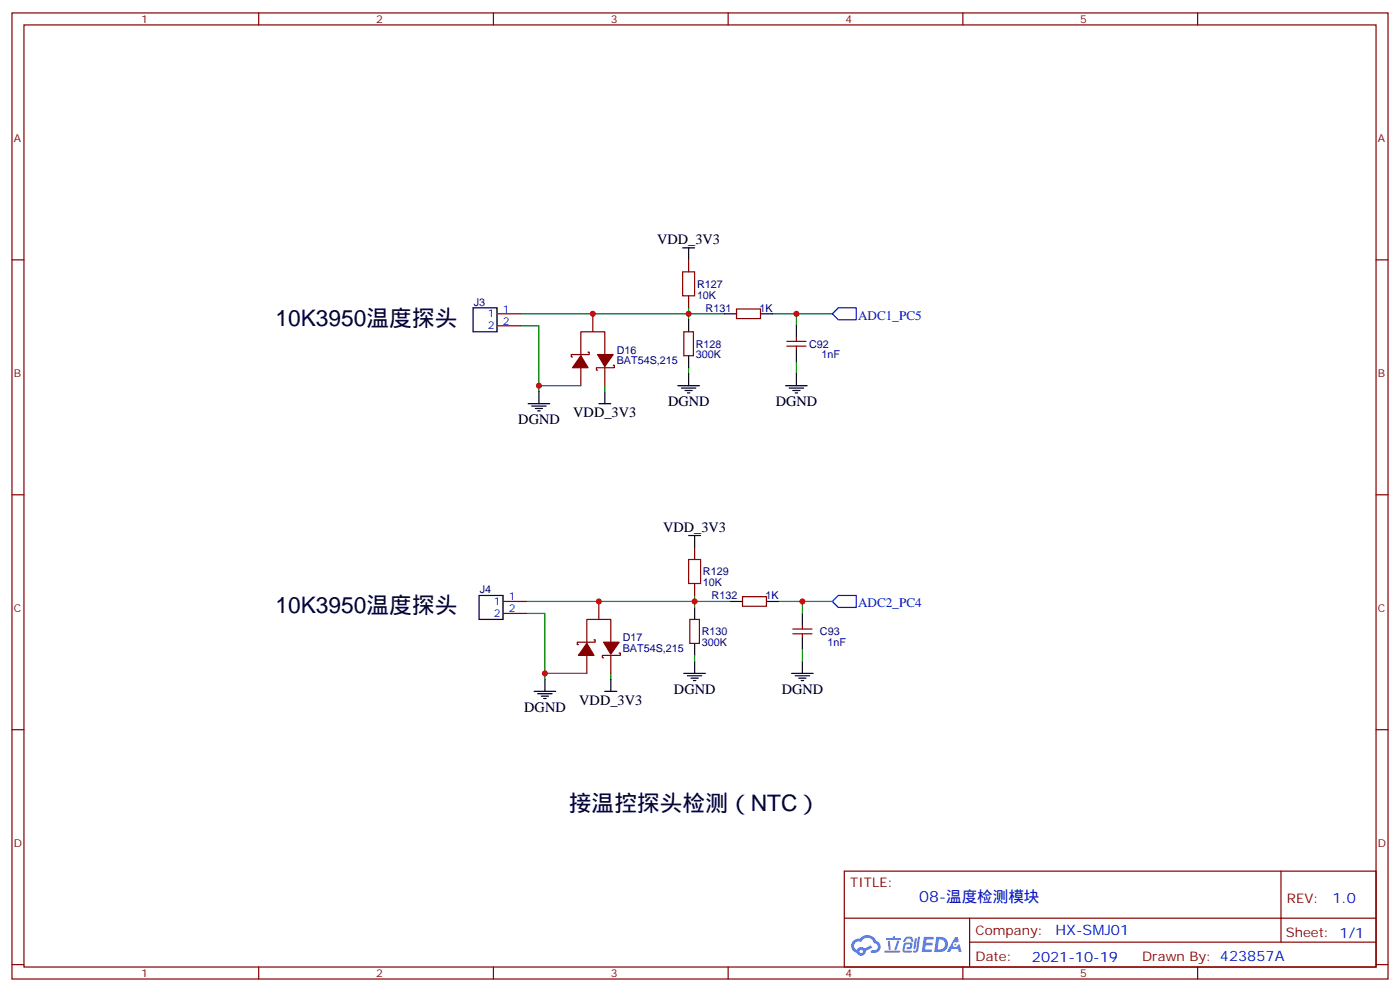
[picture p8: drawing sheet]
<svg xmlns="http://www.w3.org/2000/svg" width="412mm" height="292mm" viewBox="0 0 412 292" stroke-linecap="round" stroke-linejoin="round" font-family="sans-serif">
<g fill="none" stroke="#870000" stroke-width=".35">
<path d="M3.5 3.8h405.4v284.3h-405.4zM7.1 7.3h398.2v277.3h-398.2zM76.2 3.8v3.5M145.3 3.8v3.5M214.5 3.8v3.5M283.6 3.8v3.5M352.8 3.8v3.5M3.5 76.5h3.6M405.3 76.5h3.6M3.5 145.6h3.6M405.3 145.6h3.6M3.5 214.8h3.6"/>
<path d="M405.3 214.8h3.6M248.7 256.4h156.6v28.2h-156.6zM377.3 256.4v20.9M248.7 270.2h156.5M285.6 277.3h119.6M285.6 270.2v14.2M3.5 283.9h3.6M76.2 284.6v3.5M145.3 284.6v3.5M214.5 284.6v3.5M283.6 284.6v3.5M352.8 284.6v3.5"/>
<path d="M405.3 283.9h3.6"/>
</g>
<g fill="#5487ff">
<path d="M272.1 275.7h2.6l.3 .2-.1 .6h-2l-.1 1h1.6l.4 .4-.4 .4h-1.7l-.2 1.1 1.8 .1 .3 .3-.2 .4h-2.9z"/>
<path d="M281.4 275.8h.7l.4 1.3-.7 .3a.74 .74 0 0 0-1.1 .3 .74 .74 0 0 0 .5 1.1 .74 .74 0 0 0 .9-.7l.5-.3 .7 2.4h-.9l-.2-1h-1.9l-.5 1h-.9z"/>
<path d="M269.5 276.2h.6l-.4 2.9a.31 .31 0 0 1-.3 .3 .31 .31 0 0 1-.3-.3z"/>
<path d="M270.4 275.7h.6l-.5 4a.89 .89 0 0 1-.7 .7 .89 .89 0 0 1-.9-.3l1-.5z"/>
<path d="M266.8 275.9l.6-.2 1.2 .1 .5 1.3-.6 .1-.4-.9-1 .1a.95 .95 0 0 1-1 .8l-.1-.2z"/>
<path d="M266.4 277.6l1.8-.2a1.04 1.04 0 0 1 .6 1.1 1.04 1.04 0 0 1-.8 .9h-.7a.29 .29 0 0 1-.3-.4 .29 .29 0 0 1 .3-.2h.7l.2-.8h-1.4l-.4 1.8h1.9a.29 .29 0 0 1 .3 .3 .29 .29 0 0 1-.3 .3h-2l-.4-.3 .2-2.1z"/>
<path d="M260.5 279.8h4.4a.3 .3 0 0 1 .3 .3 .3 .3 0 0 1-.3 .3h-4.3z"/>
<path d="M264.3 276.9h.6l-.5 1.6a1.02 1.02 0 0 1-.7 1.2l-.2-.3z"/>
<path d="M261.5 276.9h.6l.3 2.4-.3 .3-.3-.2z"/>
<path d="M261.1 276.1h1.9l.2-.5h.5l-.1 .5h1.5a.29 .29 0 0 1 .3 .3 .29 .29 0 0 1-.3 .3h-3.9z"/>
<path d="M275.8 275.7l-.6 4.5h1.4a2.27 2.27 0 0 0 2.7-2.3 2.27 2.27 0 0 0-2.7-2.2zM276.6 276.5a1.5 1.5 0 0 1 1.8 1.6 1.5 1.5 0 0 1-1.9 1.3h-.3z"/>
<path d="M251.4 276.9a2.09 2.09 0 0 0 1 3.5 1.37 1.37 0 0 0 1.5 .9 1.37 1.37 0 0 0 1.1-1.4l2-1-.5-.7-1.8 1a1.4 1.4 0 0 0-2.3 .4 1.32 1.32 0 0 1-.6-1.9 1.32 1.32 0 0 1 1.9-.4 2.02 2.02 0 0 1 2-1.3 2.02 2.02 0 0 1 1.8 1.6 1.09 1.09 0 0 1 1.1 1.4 1.09 1.09 0 0 1-1.6 .7 .41 .41 0 0 0-.5 .3 .41 .41 0 0 0 .4 .5 1.89 1.89 0 0 0 2.4-1.2 1.89 1.89 0 0 0-1.2-2.4 2.98 2.98 0 0 0-5-.6l-1 .1zM253.2 280a.52 .52 0 0 1 1 0 .52 .52 0 0 1-1 0z"/>
<circle cx="281.4" cy="278" r=".28"/>
</g>
<g fill="none" stroke="#008700" stroke-width=".35">
<path d="M153.5 95.9h5.2v19.4M153.5 92.4h59.9M202.8 90.6v3.5M227.5 92.4h7.1v3.5M234.6 92.4h10.6M158.7 113.5h12.4M178.2 113.5v1.8M202.8 108.2v1.8M234.6 106.5v3.5M155.2 177h60M204.6 175.3v3.5M229.3 177h7.1v3.6"/>
<path d="M236.4 177h8.8M155.2 180.6h5.3v19.4M160.5 198.2h12.4M179.9 198.2v1.8M204.6 192.9v1.8M236.4 191.1v3.6"/>
</g>
<path d="M246.9 90.6h5.3v3.5h-5.3l-1.7-1.7zM246.9 175.3h5.3v3.5h-5.3l-1.7-1.8z" fill="none" stroke="#00f" stroke-width=".35"/>
<g fill="none" stroke="#000" stroke-width=".35">
<path d="M201.1 73h3.5M202.8 73v3.5M139.3 90.6h7.1v7h-7.1zM202.8 94.1v3.5M213.4 92.4h3.6M224 92.4h3.5M234.6 95.9v3.5M155.6 118.8h6.3M156.6 119.5h4.3M158.7 115.3v3.5M176.4 118.8h3.5M178.2 115.3v3.5"/>
<path d="M199.7 113.5h6.3M200.7 114.2h4.3M201.8 114.9h2.1M202.5 115.6h.7M202.8 104.7v3.5M202.8 110v3.5M231.4 113.5h6.4M232.5 114.2h4.2M233.5 114.9h2.2M234.2 115.6h.7M234.6 102.9v3.6M234.6 110v3.5"/>
<path d="M157.7 120.2h2.1M158.4 120.9h.7M202.8 157.6h3.6M204.6 157.6v3.5M141.1 175.3h7.1v7h-7.1zM204.6 178.8v3.5M215.2 177h3.5M225.8 177h3.5M160.5 200v3.5M179.9 200v3.5M201.4 198.2h6.4M202.5 198.9h4.2"/>
<path d="M203.6 199.6h2.1M204.6 189.4v3.5M204.6 194.7v3.5M233.2 198.2h6.3M234.2 198.9h4.3M235.3 199.6h2.1M236.4 180.6v3.5M236.4 187.6v3.5M236.4 194.7v3.5M157.3 203.5h6.4M158.4 204.2h4.2M159.5 204.9h2.1"/>
<path d="M160.2 205.6h.7M178.2 203.5h3.5M204.3 200.3h.7M236 200.3h.7"/>
</g>
<g fill="none" stroke="#870000" stroke-width=".35">
<path d="M202.8 76.5v3.5M146.4 92.4h7.1M146.4 95.9h7.1M174.6 92.4v5.2M201.4 97.6h2.9v7.1h-2.9zM202.8 87.1v3.5M217 90.9h7v2.9h-7zM234.6 99.4v1.1M171.1 104.7v-7.1h7.1v7.1M171.1 108.2v5.3M173.2 103.6h.4v.8h-5.3v.7h.3M178.2 108.2v5.3"/>
<path d="M180.6 107.5h.4v.7h-5.3v.7h.3M231.8 101.9h5.6M231.8 100.5h5.6M234.6 101.9v1M148.2 177h7M176.4 177v5.3M204.6 161.1v3.6M204.6 171.7v3.6M218.7 175.6h7.1v2.8h-7.1zM148.2 180.6h7M172.9 189.4v-7.1h7v7.1M172.9 192.9v5.3"/>
<path d="M175 188.3h.3v.7h-5.3v.7h.4M179.9 192.9v5.3M182.4 192.2h.3v.7h-5.3v.7h.4M203.2 182.3h2.8v7.1h-2.8zM233.5 186.5h5.7M233.5 185.1h5.7M236.4 184.1v1M236.4 186.5v1.1"/>
</g>
<g fill="#870000" stroke="#870000" stroke-width=".35">
<path d="M172.9 189.4l2.1 3.5h-4.6z"/>
<path d="M177.8 189h4.6l-2.5 3.5z"/>
<path d="M171.1 104.7l2.1 3.5h-4.6z"/>
<path d="M176 104.4h4.6l-2.4 3.5z"/>
</g>
<path d="M201.1 80h3.5v7.1h-3.5zM202.8 164.7h3.6v7h-3.6z" fill="none" stroke="#a10000" stroke-width=".35"/>
<g fill="#c00">
<circle cx="234.6" cy="92.4" r=".88"/>
<circle cx="236.4" cy="177" r=".88"/>
<circle cx="160.5" cy="198.2" r=".88"/>
<circle cx="204.6" cy="177" r=".88"/>
<circle cx="176.4" cy="177" r=".88"/>
<circle cx="174.6" cy="92.4" r=".88"/>
<circle cx="202.8" cy="92.4" r=".88"/>
<circle cx="158.8" cy="113.5" r=".88"/>
</g>
<g font-size="6.7" fill="#003">
<text x="81.1" y="95.9">10K3950温度探头</text>
<text x="81.1" y="180.6">10K3950温度探头</text>
<text x="167.6" y="238.8">接温控探头检测（NTC）</text>
</g>
<text font-size="4.6" fill="#00f" x="270.8" y="265.4">08-温度检测模块</text>
<g font-size="4.2">
<text x="193.6" y="71.9">VDD_3V3</text>
<text x="196.8" y="119.6">DGND</text>
<text x="228.5" y="119.6">DGND</text>
<text x="152.7" y="124.9">DGND</text>
<text x="168.9" y="122.8">VDD_3V3</text>
<text x="195.3" y="156.5">VDD_3V3</text>
<text x="154.4" y="209.6">DGND</text>
<text x="170.6" y="207.4">VDD_3V3</text>
<text x="198.5" y="204.3">DGND</text>
<text x="230.3" y="204.3">DGND</text>
</g>
<g font-size="4.2" fill="#00f">
<text x="392.5" y="265.7">1.0</text>
<text x="310.9" y="275.2">HX-SMJ01</text>
<text x="304" y="283">2021-10-19</text>
</g>
<g font-size="3.9" fill="#00f">
<text x="252.8" y="94.1">ADC1_PC5</text>
<text x="252.8" y="178.8">ADC2_PC4</text>
</g>
<g font-size="3.9" fill="#800">
<text x="250.5" y="261">TITLE:</text>
<text x="379.1" y="265.7">REV:</text>
<text x="287.4" y="275.2">Company:</text>
<text x="378.7" y="275.8">Sheet: 1/1</text>
<text x="287.4" y="282.9">Date:</text>
<text x="336.4" y="282.9">Drawn By: 423857A</text>
</g>
<g font-size="3.2" fill="#800">
<text x="41.6" y="6.8">1</text>
<text x="110.8" y="6.8">2</text>
<text x="179.9" y="6.8">3</text>
<text x="249.1" y="6.8">4</text>
<text x="318.2" y="6.8">5</text>
<text x="4.1" y="41.9">A</text>
<text x="405.9" y="41.9">A</text>
<text x="4.1" y="111.1">B</text>
<text x="405.9" y="111.1">B</text>
<text x="4.1" y="180.2">C</text>
<text x="405.9" y="180.2">C</text>
<text x="4.1" y="249.3">D</text>
<text x="405.9" y="249.3">D</text>
<text x="41.6" y="287.6">1</text>
<text x="110.8" y="287.6">2</text>
<text x="179.9" y="287.6">3</text>
<text x="249.1" y="287.6">4</text>
<text x="318.2" y="287.6">5</text>
</g>
<g font-size="3.2" fill="#000080">
<text x="205.3" y="87.9">10K</text>
<text x="205.3" y="84.7">R127</text>
<text x="139.6" y="90">J3</text>
<text x="207.9" y="91.7">R131</text>
<text x="223.7" y="91.7">1K</text>
<text x="181.7" y="107.3">BAT54S,215</text>
<text x="181.7" y="104.1">D16</text>
<text x="205" y="105.5">300K</text>
<text x="205" y="102.4">R128</text>
<text x="238.3" y="102.4">C92</text>
<text x="242" y="105.5">1nF</text>
<text x="207.1" y="172.5">10K</text>
<text x="207.1" y="169.4">R129</text>
<text x="141.3" y="174.7">J4</text>
<text x="209.6" y="176.4">R132</text>
<text x="225.5" y="176.4">1K</text>
<text x="183.4" y="191.9">BAT54S,215</text>
<text x="183.4" y="188.8">D17</text>
<text x="206.7" y="190.1">300K</text>
<text x="206.7" y="187">R130</text>
<text x="241.5" y="187">C93</text>
<text x="243.8" y="190.1">1nF</text>
</g>
<g font-size="3.2" fill="#00f">
<text x="143.7" y="93.4">1</text>
<text x="148.2" y="92">1</text>
<text x="148.2" y="95.5">2</text>
<text x="143.7" y="96.9">2</text>
<text x="145.4" y="178.1">1</text>
<text x="149.9" y="176.7">1</text>
<text x="145.4" y="181.6">2</text>
<text x="149.9" y="180.2">2</text>
</g>
</svg>
